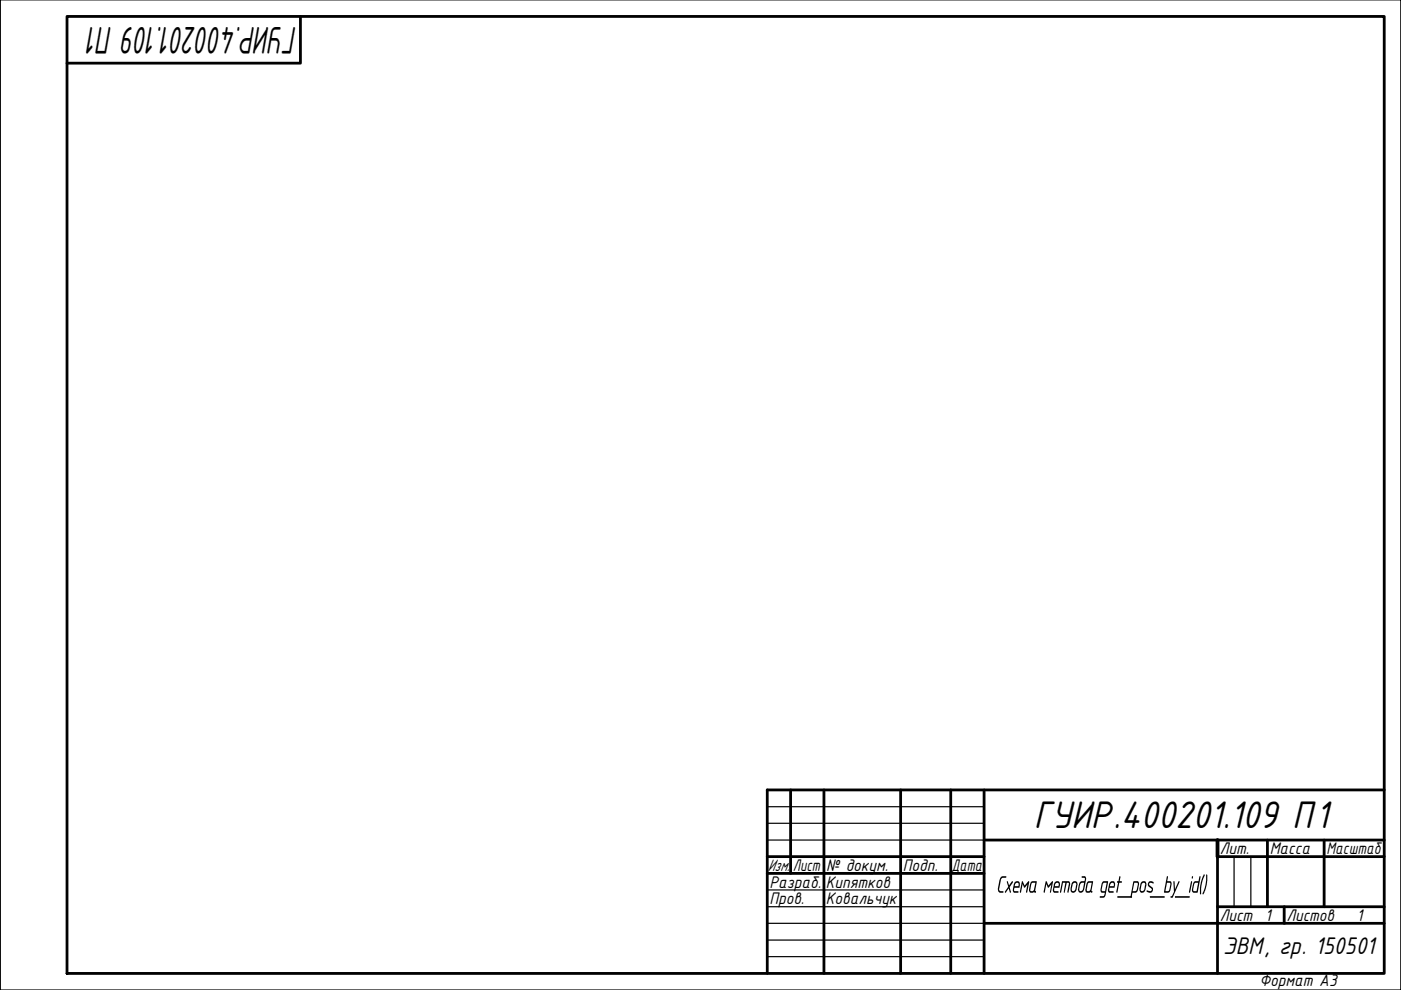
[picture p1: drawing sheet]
<svg xmlns="http://www.w3.org/2000/svg" width="297mm" height="210mm" viewBox="0 0 297 210" stroke-linecap="round" stroke-linejoin="round" font-family="sans-serif">
<!-- layer: 0 -->
<path d="M.1 0h296.9v209.9h-296.9zM162.7 171h45.9M162.7 174.6h45.9M162.7 178.1h45.9M162.7 188.7h45.9M162.7 192.2h45.9M162.7 199.3h45.9M162.7 195.8h45.9M261.6 181.6v10.6M265.2 181.6v10.6M162.7 202.8h45.9" fill="none" stroke="#000" stroke-width=".25"/>
<g fill="none" stroke="#000" stroke-width=".59">
<path d="M14.2 3.5h279.3v202.9h-279.3zM63.7 3.5v9.9h-49.5M167.6 167.5v17.7M174.7 167.5v38.9M191 167.5v38.9M201.6 167.5v38.9M208.6 167.5v38.9M208.6 178.1h84.9M258.1 178.1v28.3M268.7 178.1v14.1M280.7 178.1v14.1M293.5 167.5h-130.8v38.9"/>
<path d="M162.7 181.6h45.9M162.7 185.2h45.9M208.6 195.8h84.9M258.1 181.6h35.4M258.1 192.2h35.4M272.3 192.2v3.6"/>
</g>
<path d="M258.1 178.1v3.5" fill="none" stroke="#000" stroke-width=".8"/>
<g fill="#000">
<path d="M249.1 190h3.1l.1 .3h-3.1zM255.7 185.4a.46 .46 0 0 1 .3 .8l-.2 1.4-.5 1.8a.2 .2 0 0 1-.2 .2 .2 .2 0 0 1-.2-.1 .2 .2 0 0 1 .1-.3l.6-1.6zM255.2 185.5v-.1a.29 .29 0 0 1 .2 .3 .29 .29 0 0 1-.1 .3l-.6 1.8v1.5a.19 .19 0 0 1 0 .2 .19 .19 0 0 1-.3 .1 .19 .19 0 0 1 0-.3l.2-2.2z"/>
<path d="M227.4 187l.3-.2h.4l.4 .6-.3 1.3-.1 .3-.4 .3-.4-.1-.3-.4 .1-1.1zM227.7 187.2l-.3 .4-.2 .9a.42 .42 0 0 0 .5 .5 .42 .42 0 0 0 .3-.6l.2-.8a.35 .35 0 0 0-.1-.4 .35 .35 0 0 0-.4 0z"/>
<path d="M229.3 185.8h.7l.2 .2 .1 .5-.4 2.2-.4 .5-.5 .1-.3-.2-.2-.4 .3-1.5 .4-.3 .7-.1 .1-.3v-.3l-.6-.1zM229.2 187.3l-.4 1.1a.41 .41 0 0 0 .4 .6 .41 .41 0 0 0 .4-.6l.3-1.2z"/>
<path d="M230.7 187.2l-.3 1.4 .1 .3h.4l.3-.2 .3-1.5zM230.5 187l.3-.2 1 .1-.4 1.9a.23 .23 0 0 1 .2 .3 .23 .23 0 0 1-.2 .2 .23 .23 0 0 1-.2-.2l-.2 .2h-.6a.55 .55 0 0 1-.2-.7z"/>
<path d="M252.5 186.9l.2-.1 .1 .2-.5 2.2-.1 .1-.1-.2zM252.7 185.8h.2l.1 .1-.2 .4-.1-.1z"/>
<path d="M253.1 187l1-.2 .2-.9 .2-.1-.6 3.5h-.9l-.3-.4zM253.4 187.2l-.2 .1-.2 1.3 .1 .3h.6l.3-1.7z"/>
</g>
<g font-size="8.8">
<text x="63" y="5.7" transform="rotate(180 63 5.7)">ГУИР.400201.109 П1</text>
<text x="219.2" y="175.6">ГУИР.400201.109 П1</text>
</g>
<g font-size="5.5">
<text x="211.1" y="189.3">Схема метода</text>
<text x="232.9" y="189.3">get_pos_by_id()</text>
<text x="259.4" y="202.3">ЭВМ, гр. 150501</text>
</g>
<g font-size="3.8">
<text x="162.8" y="184.7">Изм.</text>
<text x="168.1" y="184.7">Лист</text>
<text x="175.2" y="184.7">№ докум.</text>
<text x="191.4" y="184.7">Подп.</text>
<text x="201.7" y="184.7">Дата</text>
<text x="258.6" y="181.2">Лит.</text>
<text x="269.2" y="181.2">Масса</text>
<text x="281.2" y="181.2">Масштаб</text>
<text x="163.1" y="188.2">Разраб.</text>
<text x="163.1" y="191.7">Пров.</text>
<text x="175.1" y="188.2">Кипятков</text>
<text x="175.1" y="191.7">Ковальчук</text>
<text x="258.6" y="195.3">Лист 1</text>
<text x="272.7" y="195.3">Листов</text>
<text x="287.6" y="195.3">1</text>
<text x="267" y="209.1">Формат А3</text>
</g>
</svg>
